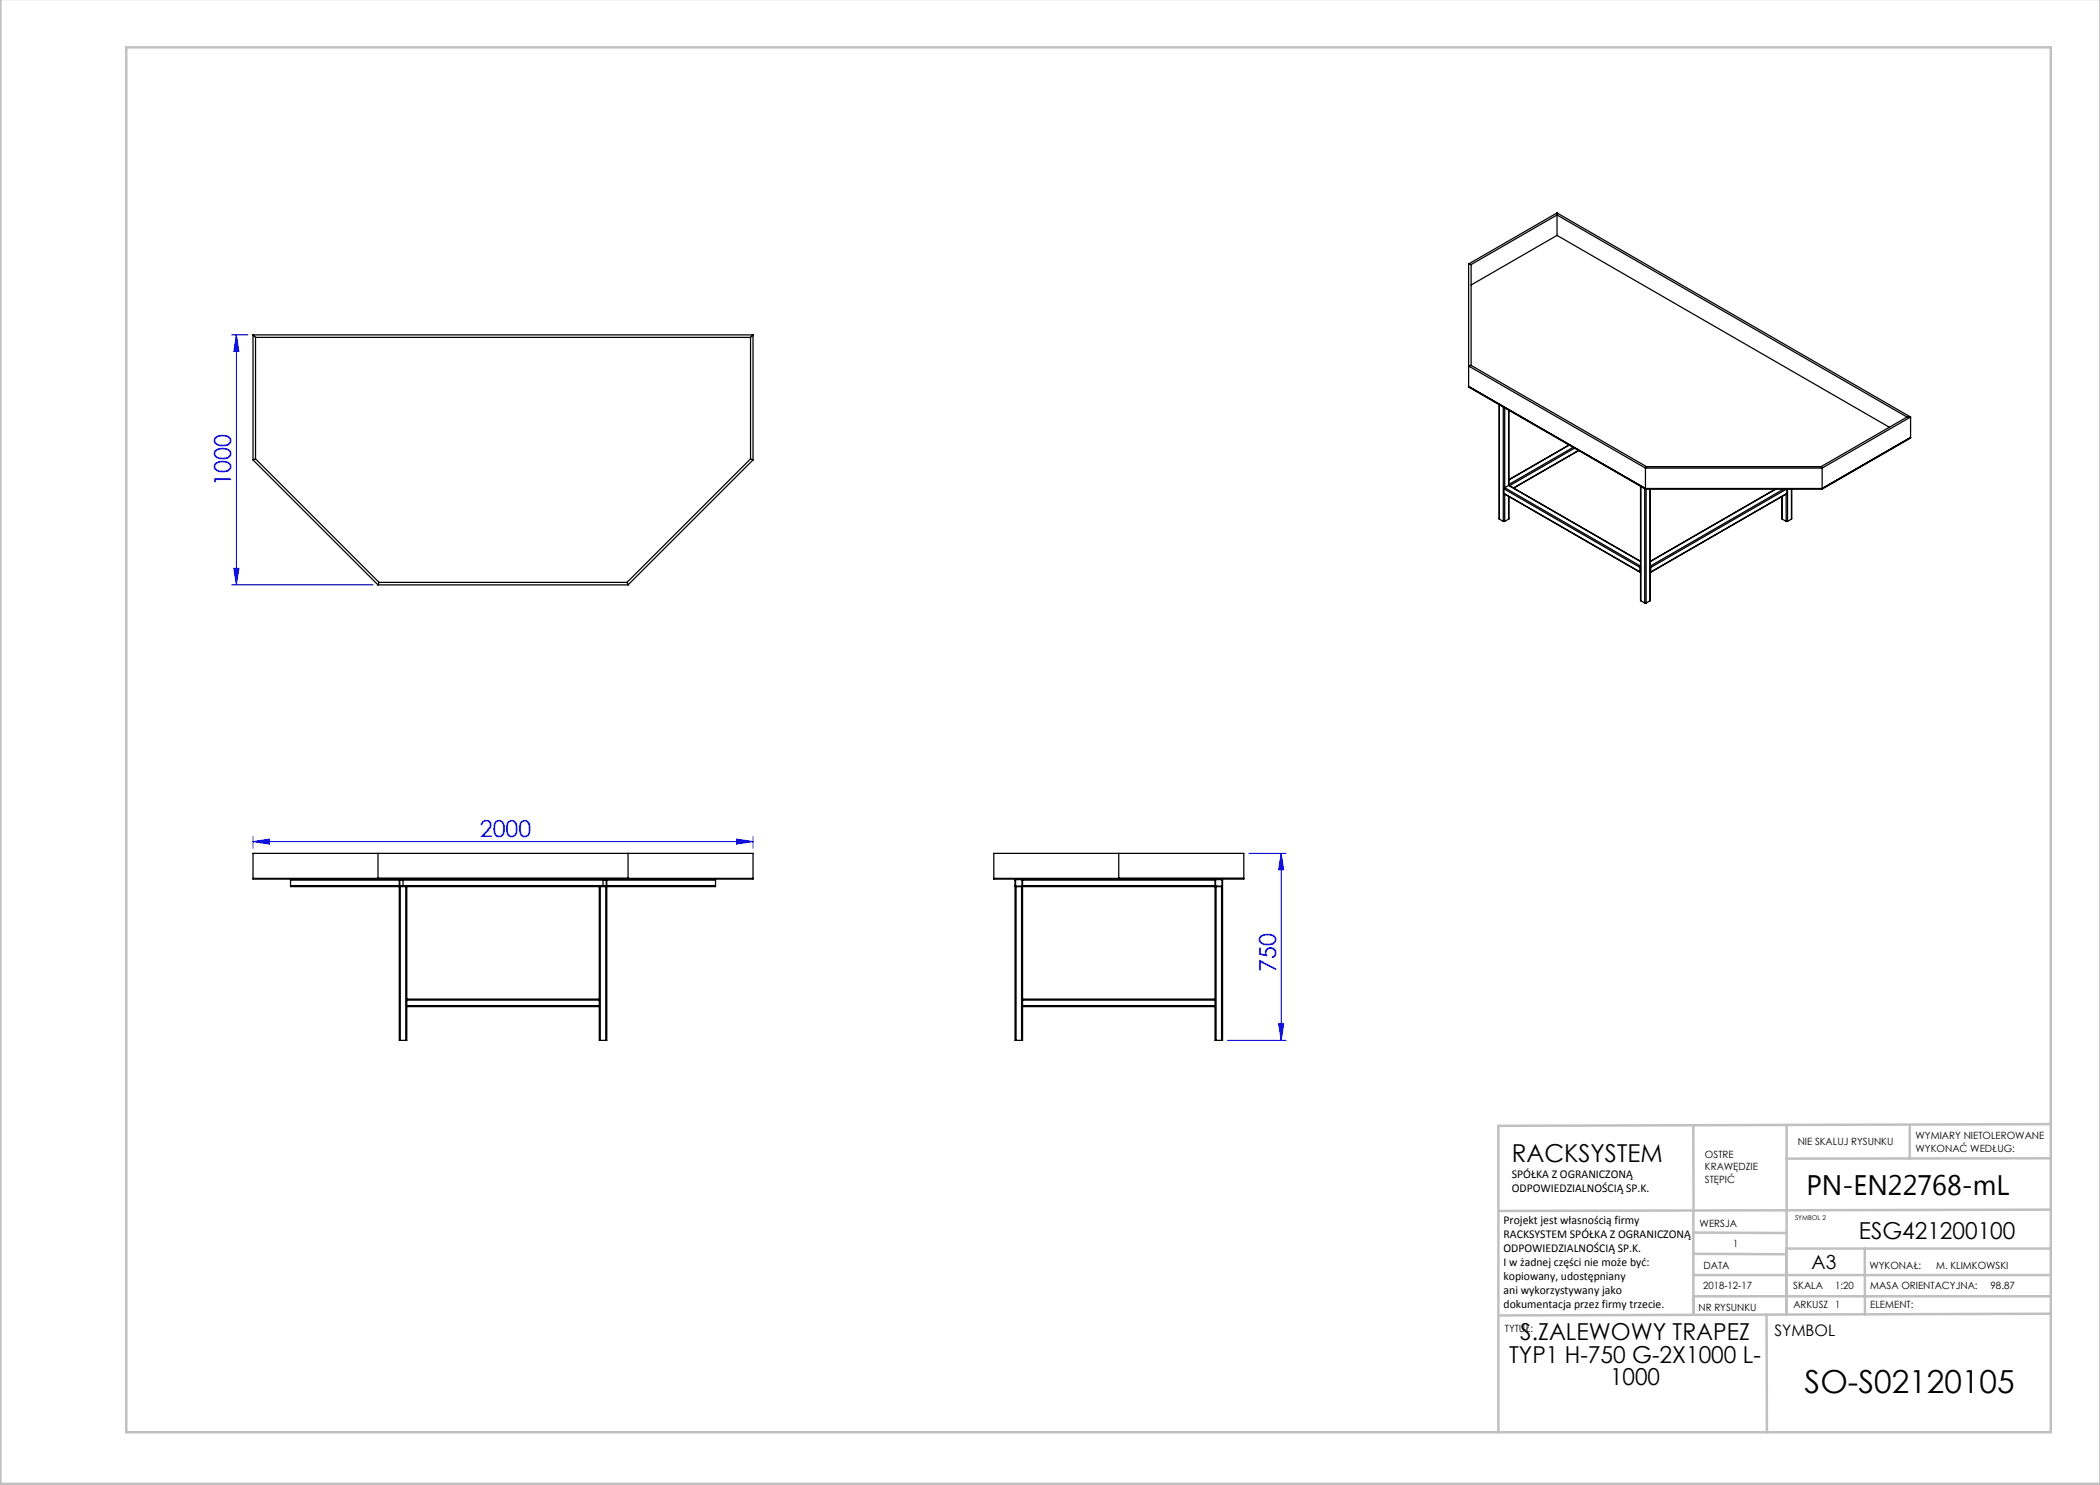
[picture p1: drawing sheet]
<svg xmlns="http://www.w3.org/2000/svg" width="420mm" height="297mm" viewBox="0 0 420 297" stroke-linecap="round" stroke-linejoin="round" font-family="sans-serif">
<g fill="none" stroke="#00f" stroke-width=".2">
<path d="M46.3 67h3.3M47.3 67l.5 3.3h-1zM47.3 67v50M46.3 117h28.3M46.8 113.7h1l-.5 3.3zM50.6 168.3l3.3-.5v1zM50.6 167.3v2.4M50.6 168.3h100M147.3 167.8l3.3 .5-3.3 .5zM150.6 167.3v2.4M249.8 170.7h7.4M256.2 170.7l.5 3.3h-1z"/>
<path d="M256.2 170.7v37.4M245.5 208.1h11.7M255.7 204.8h1l-.5 3.3z"/>
</g>
<g fill="none" stroke="#c0c0c0" stroke-width=".5">
<path d="M.1 -.1v296.9h419.9M25.2 9.5h385v276.9h-385zM338.7 225.2v16.9M357.3 225v37.9M382 225.4v6.3M410.1 224.8l-110.4 .4v61.2M410.1 231.7h-52.8M338.7 259.3h71.5M338.7 255h71.5M338.7 250.8l18.6 .1M338.7 246.5l18.6 .1M338.7 242.1v20.9"/>
<path d="M373 249.7v13.2M410.1 241.9l-110.4 .3M410.2 249.7h-52.9v13.2M353.3 262.9l.1 23.5M410.2 262.7l-110.5 .4"/>
</g>
<g fill="#00f">
<path d="M50.6 168.3l3.3-.5v1zM147.3 167.8l3.3 .5-3.3 .5z"/>
<path d="M256.2 170.7l.5 3.3h-1zM255.7 204.8h1l-.5 3.3zM47.3 67l.5 3.3h-1zM46.8 113.7h1l-.5 3.3z"/>
</g>
<g fill="none" stroke="#000" stroke-width=".25">
<path d="M293.7 52.8v24.5l35.4 20.4h35.3l17.7-10.2M293.7 52.8l.5 .1M294.2 52.9l17.2-9.9 70 40.4M294.2 52.9v20.2M311.4 42.6l70.7 40.8M311.4 42.6v4.5M311.4 47.1l66.5 38.4M311.4 42.6l-17.7 10.2M311.4 47.1l-17.2 9.9M50.6 67v25M50.6 67h100M50.6 67l.5 .5"/>
<path d="M51.1 67.5h99M51.1 67.5v24.3M150.1 67.5v24.3M150.6 67v25M150.6 67l-.5 .5M293.7 77.3v.1l35.4 20.4M294.2 73.1l-.5 .1 35.4 20.4M294.2 73.1l35.1 20.2M50.6 92l25 25M51.1 91.8l-.5 .2M51.1 91.8l24.7 24.7M150.1 91.8l-24.7 24.7"/>
<path d="M150.1 91.8l.5 .2M150.6 92l-25 25M299.8 80.9l.1 22.9M299.9 81v22.8M300.7 81.4v22.9M300.8 98.7l27.3 15.8M300.8 97.8l27.2 15.7M300.8 98.7l27.2 15.7M300.8 97.8v.9M300.9 97.5l-.1 .3M300.9 81.6v15.9M300.9 98.8v5.5"/>
<path d="M300.9 97.5l27.2 15.7M301.7 97.1l26.4 15.2M301.7 97.1l-.8 .4M301.7 82v15.1M301.7 99.3v4.5M301.8 99.3l-.1 4.5M301.8 97v.1M301.8 82.1v15M313.8 89l-12 6.9M313.8 89l-12 7M314.6 89.5l-12.8 7.4M314.9 89.6l-13 7.5"/>
<path d="M315.7 90.1l-13 7.5M315.7 90.1l-12.9 7.5M328.1 97.3l.1 22.9M328.2 97.3v22.9M328.9 97.7v22.9M329.1 97.8h35.3M329.1 93.6v4.2M329.1 93.6h35.3M329.2 97.8v22.8M329.3 93.3l-.2 .3M329.3 93.3h34.9M330 97.8v22.4"/>
<path d="M330.1 97.8l-.1 22.4M355.1 97.8l-25 14.5M355.2 97.8l-25.1 14.5M356.4 99.3v4.5M356.7 97.8l-26.6 15.4M357.2 98.8v5.5M357.3 97.8l-27.2 15.7M357.4 98.7l-27.3 15.8M357.4 97.8v.9M357.4 98.7l-27.3 15.7M357.5 97.8v6.5M358.3 97.8v6"/>
<path d="M364.2 93.3l.2 .3M364.4 93.6v4.2M381.4 83.4l-17.2 9.9M381.4 83.4h.7M382.1 83.4l-17.7 10.2M382.1 83.4v4.2l-17.7 10.2M75.6 117h50M75.8 116.5l-.2 .5M75.8 116.5h49.6M125.4 116.5l.2 .5M299.9 103.8l.8 .5M300.7 104.3h.2"/>
<path d="M301.7 103.8l-.8 .5M328 114.4l.1 .1M328 113.5v.9M328.1 114.4h.1M328.1 113.5h.1M328.1 113.3l-.1 .2M328.1 113.4v.1M330.1 113.3v.2M330.1 113.4v.1M330.1 114.4h.1M330.1 113.5h.1M330.1 114.4v.1"/>
<path d="M330.1 113.5v.9M356.4 103.8l.8 .5M357.2 104.3h.3M358.3 103.8l-.8 .5M328.2 120.2l.7 .4M328.9 120.6h.3M330 120.2l-.8 .4M50.6 175.7h100M50.6 170.7h100v5.1h-100zM58.1 177.1v.2h21.8M58.1 175.8v.2M58.1 176v1.1"/>
<path d="M58.1 176h21.8M58.1 177.1h21.8M75.6 170.7v5.1M79.9 177.3v30.8h.2M79.9 177.3h.2M79.9 177.1l.2 .2M79.9 176v1.1M80 177.1l.6 .1M80 176h41.3M80 177.1h41.3M80 176v1.1M80.1 175.8l-.2 .2"/>
<path d="M80.1 177.3h1.1M80.1 177.3v30.8M80.6 175.8v1.5M80.6 175.9l-.6 .1M81.2 177.3h.2M81.2 177.3v30.8M81.4 177.3h38.5M81.4 177.3v22.5M119.9 177.3h.2M119.9 177.3v22.5M120.1 177.3h1.1M120.1 177.3v30.8"/>
<path d="M120.6 175.8v1.5M120.6 175.9l.7 .1M121.2 177.3h.2M121.2 175.8l.2 .2M121.2 177.3v30.8M121.3 177.1l-.7 .1M121.3 176v1.1M121.4 177.3v30.8h-.2M121.4 177.1l-.2 .2M121.4 176h21.7M121.4 177.1h21.7M121.4 176v1.1"/>
<path d="M125.6 170.7v5.1M143.1 177.1v.2h-21.7M143.1 175.8v.2M143.1 176v1.1M198.8 175.7h50M198.8 170.7h50v5.1h-50zM203.1 176h1.3v1.2h-1.3zM203.2 175.8l-.2 .2v1.2l.2 .1M203.2 177.3h-.2v30.8h.2M203.2 177.3h1.1M203.2 177.3v30.8M204.3 175.8l.2 .2"/>
<path d="M204.3 177.3h.2M204.3 177.3v30.8M204.5 177.1l-.2 .2M204.5 177.1v.2M204.5 175.8v.2M204.5 177.3h38.5M204.5 176h38.5M204.5 177.1h38.5M204.5 176v1.1M204.5 177.3v22.5M223.8 170.7v5.1M243 177.1l.2 .2"/>
<path d="M243 177.3h.2M243 177.1v.2M243 175.8v.2M243 176v1.1M243 177.3v22.5M243.1 176h1.3v1.2h-1.3zM243.2 175.8l-.2 .2M243.2 177.3h1.1M243.2 177.3v30.8M244.3 175.8l.2 .2v1.2l-.2 .1M244.3 177.3h.2v30.8h-.2M244.3 177.3v30.8"/>
<path d="M81.4 199.8v.2M81.4 199.8h38.5M119.9 199.8v.2M204.5 199.8v.2M204.5 199.8h38.5M243 199.8v.2M80.1 208.1h1.1M81.4 201.3v6.8h-.2M81.4 201.1v.2M81.4 200v1.1M81.4 201.3h38.5M81.4 201.1h38.5"/>
<path d="M81.4 200h38.5M119.9 201.3v6.8h.2M119.9 201.1v.2M119.9 200v1.1M120.1 208.1h1.1M203.2 208.1h1.1M204.5 201.3v6.8h-.2M204.5 201.1v.2M204.5 201.3h38.5M204.5 201.1h38.5M204.5 200h38.5M204.5 200v1.1"/>
<path d="M243 201.3v6.8h.2M243 201.1v.2M243 200v1.1M243.2 208.1h1.1"/>
</g>
<text font-size="6.3" x="360.9" y="278.5">SO-S02120105</text>
<text font-size="5.6" x="361.3" y="239.1">PN-EN22768-mL</text>
<text font-size="4.9" x="302.4" y="232.4">RACKSYSTEM</text>
<g font-size="4.7" fill="#00f">
<text x="46.3" y="97.1" transform="rotate(-90 46.3 97.1)">1000</text>
<text x="96" y="167.3">2000</text>
<text x="255.2" y="194.3" transform="rotate(-90 255.2 194.3)">750</text>
</g>
<g font-size="4.7">
<text x="371.8" y="247.8">ESG421200100</text>
<text x="304.1" y="268.1">S.ZALEWOWY TRAPEZ</text>
<text x="301.9" y="272.6">TYP1 H-750 G-2X1000 L-</text>
<text x="322" y="277.1">1000</text>
</g>
<text font-size="3.9" x="362.3" y="253.8">A3</text>
<text font-size="3.2" x="354.9" y="267.2">SYMBOL</text>
<g font-size="2.4">
<text x="302.4" y="235.6">SPÓŁKA Z OGRANICZONĄ</text>
<text x="302.4" y="238.4">ODPOWIEDZIALNOŚCIĄ SP.K.</text>
<text x="300.7" y="244.7">Projekt jest własnością firmy</text>
<text x="300.7" y="247.5">RACKSYSTEM SPÓŁKA Z OGRANICZONĄ</text>
<text x="300.7" y="250.3">ODPOWIEDZIALNOŚCIĄ SP.K.</text>
<text x="300.7" y="253.1">I w żadnej części nie może być:</text>
<text x="300.7" y="256">kopiowany, udostępniany</text>
<text x="300.7" y="258.8">ani wykorzystywany jako</text>
<text x="300.7" y="261.6">dokumentacja przez firmy trzecie.</text>
</g>
<g font-size="2">
<text x="383.1" y="227.9">WYMIARY NIETOLEROWANE</text>
<text x="341" y="231.6">OSTRE</text>
<text x="359.5" y="228.9">NIE SKALUJ RYSUNKU</text>
<text x="383.1" y="230.4">WYKONAĆ WEDŁUG:</text>
<text x="341" y="234.1">KRAWĘDZIE</text>
<text x="341" y="236.6">STĘPIĆ</text>
<text x="339.9" y="245.4">WERSJA</text>
<text x="346.6" y="249.5">1</text>
<text x="340.6" y="257.7">2018-12-17</text>
<text x="340.7" y="253.8">DATA</text>
<text x="358.7" y="257.7">SKALA</text>
<text x="367" y="257.7">1:20</text>
<text x="373.9" y="253.8">WYKONAŁ:</text>
<text x="374.1" y="257.7">MASA ORIENTACYJNA:</text>
<text x="387.2" y="253.8">M. KLIMKOWSKI</text>
<text x="398.1" y="257.7">98.87</text>
<text x="339.7" y="262.3">NR RYSUNKU</text>
<text x="358.7" y="261.7">ARKUSZ 1</text>
<text x="374.1" y="261.7">ELEMENT:</text>
<text x="301" y="266.4">TYTUŁ:</text>
</g>
<text font-size="1.3" x="359" y="244">SYMBOL 2</text>
</svg>
